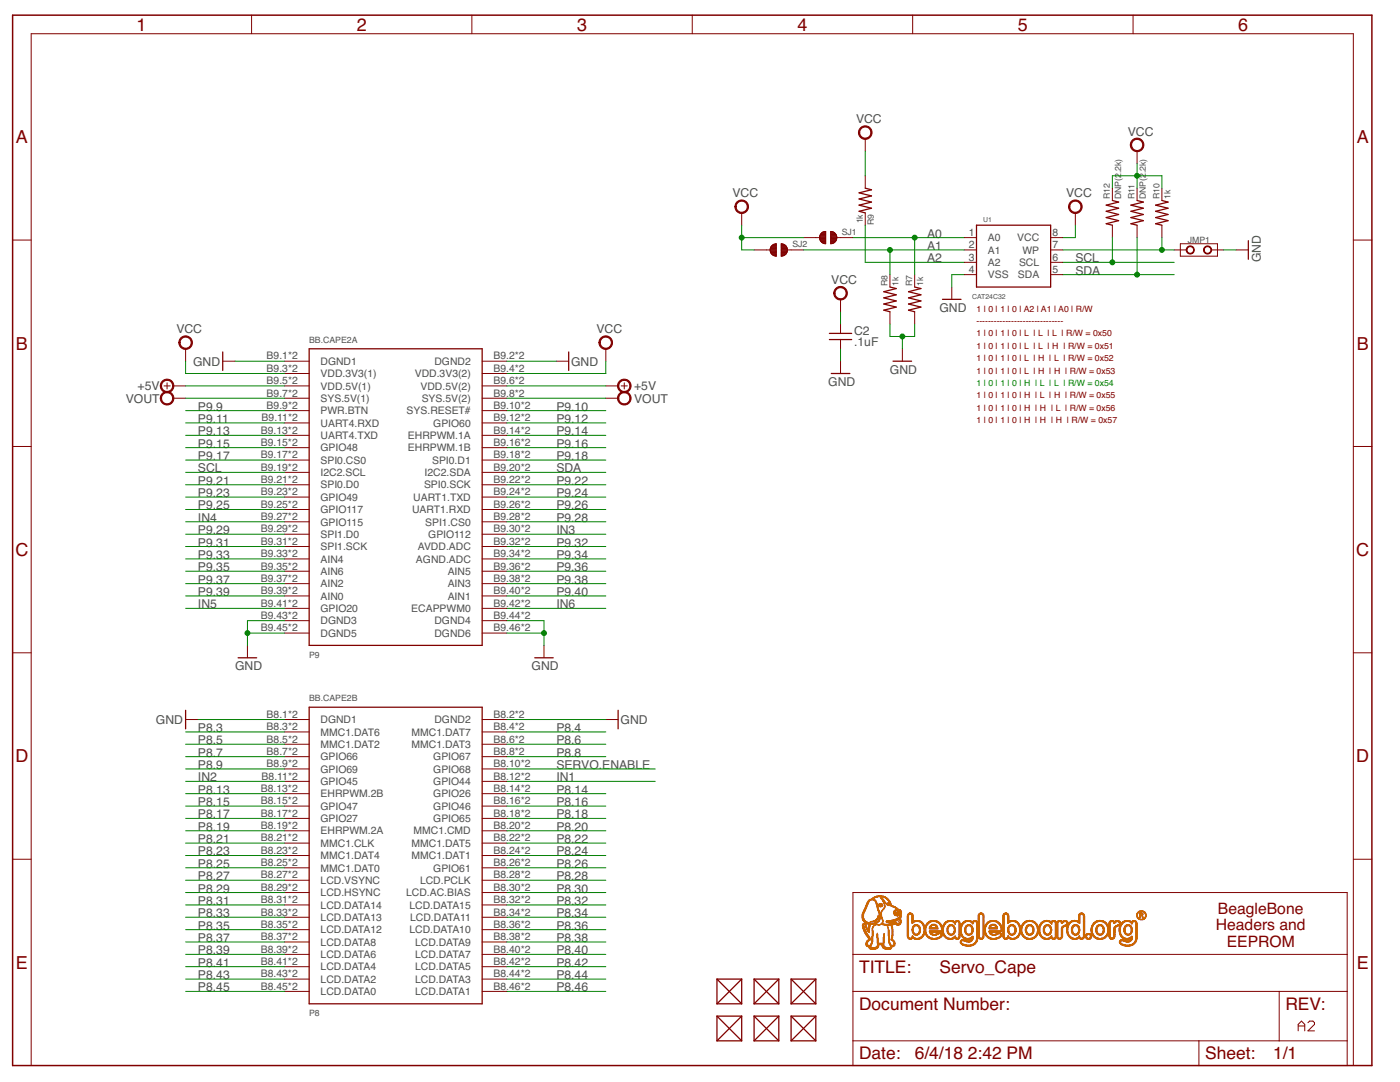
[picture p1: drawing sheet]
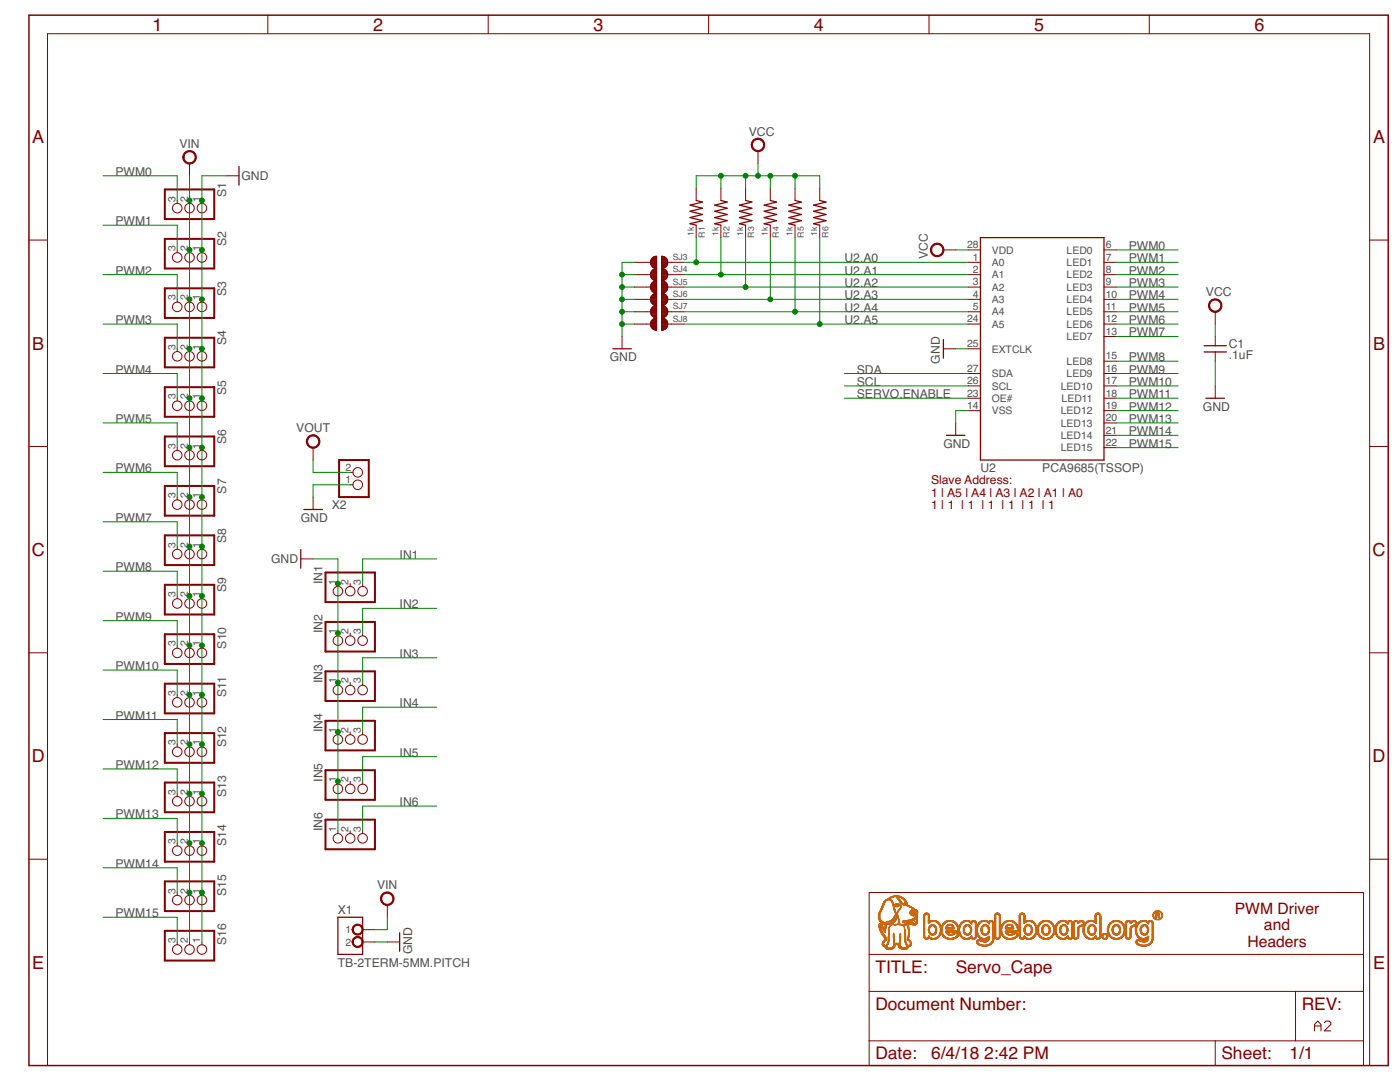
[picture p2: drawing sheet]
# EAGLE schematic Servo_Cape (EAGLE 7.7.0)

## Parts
BB.CAPE2  BEAGLEBONE.CAPE.TOP/BOTTOM-PADS  [BEAGLEBONE.CAPE.TOP/BOTTOM-PADS]
C1  .1uF  CAPACITOR-(INCH)-0402  [0402]
C2  .1uF  CAPACITOR-(INCH)-0402  [0402]
FUD1  FIDUCIAL  [FIDUCIAL_40MIL]
FUD2  FIDUCIAL  [FIDUCIAL_40MIL]
FUD3  FIDUCIAL  [FIDUCIAL_40MIL]
FUD4  FIDUCIAL  [FIDUCIAL_40MIL]
FUD5  FIDUCIAL  [FIDUCIAL_40MIL]
FUD6  FIDUCIAL  [FIDUCIAL_40MIL]
IN1  1X3-(INCH)-0.1-TH-(35-MIL.DIA)  [TH-1X3-(35-MIL.DIA)]
IN2  1X3-(INCH)-0.1-TH-(35-MIL.DIA)  [TH-1X3-(35-MIL.DIA)]
IN3  1X3-(INCH)-0.1-TH-(35-MIL.DIA)  [TH-1X3-(35-MIL.DIA)]
IN4  1X3-(INCH)-0.1-TH-(35-MIL.DIA)  [TH-1X3-(35-MIL.DIA)]
IN5  1X3-(INCH)-0.1-TH-(35-MIL.DIA)  [TH-1X3-(35-MIL.DIA)]
IN6  1X3-(INCH)-0.1-TH-(35-MIL.DIA)  [TH-1X3-(35-MIL.DIA)]
JMP1  JUMPER-(X2)  [JUMPER-(X2)]
R1  1k  RESISTOR-(INCH)-0402  [0402]
R2  1k  RESISTOR-(INCH)-0402  [0402]
R3  1k  RESISTOR-(INCH)-0402  [0402]
R4  1k  RESISTOR-(INCH)-0402  [0402]
R5  1k  RESISTOR-(INCH)-0402  [0402]
R6  1k  RESISTOR-(INCH)-0402  [0402]
R7  1k  RESISTOR-(INCH)-0402  [0402]
R8  1k  RESISTOR-(INCH)-0402  [0402]
R9  1k  RESISTOR-(INCH)-0402  [0402]
R10  1k  RESISTOR-(INCH)-0402  [0402]
R11  DNP(2.2k)  RESISTOR-(INCH)-0402  [0402]
R12  DNP(2.2k)  RESISTOR-(INCH)-0402  [0402]
S1  1X3-(INCH)-0.1-TH-(35-MIL.DIA)  [TH-1X3-(35-MIL.DIA)]
S2  1X3-(INCH)-0.1-TH-(35-MIL.DIA)  [TH-1X3-(35-MIL.DIA)]
S3  1X3-(INCH)-0.1-TH-(35-MIL.DIA)  [TH-1X3-(35-MIL.DIA)]
S4  1X3-(INCH)-0.1-TH-(35-MIL.DIA)  [TH-1X3-(35-MIL.DIA)]
S5  1X3-(INCH)-0.1-TH-(35-MIL.DIA)  [TH-1X3-(35-MIL.DIA)]
S6  1X3-(INCH)-0.1-TH-(35-MIL.DIA)  [TH-1X3-(35-MIL.DIA)]
S7  1X3-(INCH)-0.1-TH-(35-MIL.DIA)  [TH-1X3-(35-MIL.DIA)]
S8  1X3-(INCH)-0.1-TH-(35-MIL.DIA)  [TH-1X3-(35-MIL.DIA)]
S9  1X3-(INCH)-0.1-TH-(35-MIL.DIA)  [TH-1X3-(35-MIL.DIA)]
S10  1X3-(INCH)-0.1-TH-(35-MIL.DIA)  [TH-1X3-(35-MIL.DIA)]
S11  1X3-(INCH)-0.1-TH-(35-MIL.DIA)  [TH-1X3-(35-MIL.DIA)]
S12  1X3-(INCH)-0.1-TH-(35-MIL.DIA)  [TH-1X3-(35-MIL.DIA)]
S13  1X3-(INCH)-0.1-TH-(35-MIL.DIA)  [TH-1X3-(35-MIL.DIA)]
S14  1X3-(INCH)-0.1-TH-(35-MIL.DIA)  [TH-1X3-(35-MIL.DIA)]
S15  1X3-(INCH)-0.1-TH-(35-MIL.DIA)  [TH-1X3-(35-MIL.DIA)]
S16  1X3-(INCH)-0.1-TH-(35-MIL.DIA)  [TH-1X3-(35-MIL.DIA)]
SJ1  SOLDER.JOINT-(INCH)-0402  [SOLDER.JOINT(0402)]
SJ2  SOLDER.JOINT-(INCH)-0402  [SOLDER.JOINT(0402)]
SJ3  SOLDER.JOINT-(INCH)-0402  [SOLDER.JOINT(0402)]
SJ4  SOLDER.JOINT-(INCH)-0402  [SOLDER.JOINT(0402)]
SJ5  SOLDER.JOINT-(INCH)-0402  [SOLDER.JOINT(0402)]
SJ6  SOLDER.JOINT-(INCH)-0402  [SOLDER.JOINT(0402)]
SJ7  SOLDER.JOINT-(INCH)-0402  [SOLDER.JOINT(0402)]
SJ8  SOLDER.JOINT-(INCH)-0402  [SOLDER.JOINT(0402)]
U1  CAT24C32  [UDFN8,2X3(ON-SEMI)]
U2  PCA9685(TSSOP)  [TSSOP28(NXP)]
X1  TB-2TERM-5MM.PITCH  [TERMINAL.BLOCK-2TERM-5MM.PITCH]
X2  1X2-(INCH)-0.1-TH-(35-MIL.DIA)  [TH-1X2-(35-MIL.DIA)]

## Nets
+5V [power]: BB.CAPE2.B9.5(A:VDD.5V(1)) BB.CAPE2.B9.6(A:VDD.5V(2)) BB.CAPE2.T9.5(A:VDD.5V(1)) BB.CAPE2.T9.6(A:VDD.5V(2))
A0: R7.2 SJ1.2 U1.1(A0)
A1: R8.2 SJ2.2 U1.2(A1)
A2: R9.2 U1.3(A2)
GND: BB.CAPE2.B8.1(B:DGND1) BB.CAPE2.B8.2(B:DGND2) BB.CAPE2.B9.1(A:DGND1) BB.CAPE2.B9.2(A:DGND2) BB.CAPE2.B9.43(A:DGND3) BB.CAPE2.B9.44(A:DGND4) BB.CAPE2.B9.45(A:DGND5) BB.CAPE2.B9.46(A:DGND6) BB.CAPE2.T8.1(B:DGND1) BB.CAPE2.T8.2(B:DGND2) BB.CAPE2.T9.1(A:DGND1) BB.CAPE2.T9.2(A:DGND2) BB.CAPE2.T9.43(A:DGND3) BB.CAPE2.T9.44(A:DGND4) BB.CAPE2.T9.45(A:DGND5) BB.CAPE2.T9.46(A:DGND6) C1.2 C2.2 IN1.1 IN2.1 IN3.1 IN4.1 IN5.1 IN6.1 JMP1.2 R7.1 R8.1 S1.1 S2.1 S3.1 S4.1 S5.1 S6.1 S7.1 S8.1 S9.1 S10.1 S11.1 S12.1 S13.1 S14.1 S15.1 S16.1 SJ3.1 SJ4.1 SJ5.1 SJ6.1 SJ7.1 SJ8.1 U1.4(VSS) U2.14(VSS) U2.25(EXTCLK) X1.2 X2.1
IN1: BB.CAPE2.B8.12(B:GPIO44) BB.CAPE2.T8.12(B:GPIO44) IN1.3
IN2: BB.CAPE2.B8.11(B:GPIO45) BB.CAPE2.T8.11(B:GPIO45) IN2.3
IN3: BB.CAPE2.B9.30(A:GPIO112) BB.CAPE2.T9.30(A:GPIO112) IN3.3
IN4: BB.CAPE2.B9.27(A:GPIO115) BB.CAPE2.T9.27(A:GPIO115) IN4.3
IN5: BB.CAPE2.B9.41(A:GPIO20) BB.CAPE2.T9.41(A:GPIO20) IN5.3
IN6: BB.CAPE2.B9.42(A:ECAPPWM0) BB.CAPE2.T9.42(A:ECAPPWM0) IN6.3
P8.3: BB.CAPE2.B8.3(B:MMC1.DAT6) BB.CAPE2.T8.3(B:MMC1.DAT6)
P8.4: BB.CAPE2.B8.4(B:MMC1.DAT7) BB.CAPE2.T8.4(B:MMC1.DAT7)
P8.5: BB.CAPE2.B8.5(B:MMC1.DAT2) BB.CAPE2.T8.5(B:MMC1.DAT2)
P8.6: BB.CAPE2.B8.6(B:MMC1.DAT3) BB.CAPE2.T8.6(B:MMC1.DAT3)
P8.7: BB.CAPE2.B8.7(B:GPIO66) BB.CAPE2.T8.7(B:GPIO66)
P8.8: BB.CAPE2.B8.8(B:GPIO67) BB.CAPE2.T8.8(B:GPIO67)
P8.9: BB.CAPE2.B8.9(B:GPIO69) BB.CAPE2.T8.9(B:GPIO69)
P8.13: BB.CAPE2.B8.13(B:EHRPWM.2B) BB.CAPE2.T8.13(B:EHRPWM.2B)
P8.14: BB.CAPE2.B8.14(B:GPIO26) BB.CAPE2.T8.14(B:GPIO26)
P8.15: BB.CAPE2.B8.15(B:GPIO47) BB.CAPE2.T8.15(B:GPIO47)
P8.16: BB.CAPE2.B8.16(B:GPIO46) BB.CAPE2.T8.16(B:GPIO46)
P8.17: BB.CAPE2.B8.17(B:GPIO27) BB.CAPE2.T8.17(B:GPIO27)
P8.18: BB.CAPE2.B8.18(B:GPIO65) BB.CAPE2.T8.18(B:GPIO65)
P8.19: BB.CAPE2.B8.19(B:EHRPWM.2A) BB.CAPE2.T8.19(B:EHRPWM.2A)
P8.20: BB.CAPE2.B8.20(B:MMC1.CMD) BB.CAPE2.T8.20(B:MMC1.CMD)
P8.21: BB.CAPE2.B8.21(B:MMC1.CLK) BB.CAPE2.T8.21(B:MMC1.CLK)
P8.22: BB.CAPE2.B8.22(B:MMC1.DAT5) BB.CAPE2.T8.22(B:MMC1.DAT5)
P8.23: BB.CAPE2.B8.23(B:MMC1.DAT4) BB.CAPE2.T8.23(B:MMC1.DAT4)
P8.24: BB.CAPE2.B8.24(B:MMC1.DAT1) BB.CAPE2.T8.24(B:MMC1.DAT1)
P8.25: BB.CAPE2.B8.25(B:MMC1.DAT0) BB.CAPE2.T8.25(B:MMC1.DAT0)
P8.26: BB.CAPE2.B8.26(B:GPIO61) BB.CAPE2.T8.26(B:GPIO61)
P8.27: BB.CAPE2.B8.27(B:LCD.VSYNC) BB.CAPE2.T8.27(B:LCD.VSYNC)
P8.28: BB.CAPE2.B8.28(B:LCD.PCLK) BB.CAPE2.T8.28(B:LCD.PCLK)
P8.29: BB.CAPE2.B8.29(B:LCD.HSYNC) BB.CAPE2.T8.29(B:LCD.HSYNC)
P8.30: BB.CAPE2.B8.30(B:LCD.AC.BIAS) BB.CAPE2.T8.30(B:LCD.AC.BIAS)
P8.31: BB.CAPE2.B8.31(B:LCD.DATA14) BB.CAPE2.T8.31(B:LCD.DATA14)
P8.32: BB.CAPE2.B8.32(B:LCD.DATA15) BB.CAPE2.T8.32(B:LCD.DATA15)
P8.33: BB.CAPE2.B8.33(B:LCD.DATA13) BB.CAPE2.T8.33(B:LCD.DATA13)
P8.34: BB.CAPE2.B8.34(B:LCD.DATA11) BB.CAPE2.T8.34(B:LCD.DATA11)
P8.35: BB.CAPE2.B8.35(B:LCD.DATA12) BB.CAPE2.T8.35(B:LCD.DATA12)
P8.36: BB.CAPE2.B8.36(B:LCD.DATA10) BB.CAPE2.T8.36(B:LCD.DATA10)
P8.37: BB.CAPE2.B8.37(B:LCD.DATA8) BB.CAPE2.T8.37(B:LCD.DATA8)
P8.38: BB.CAPE2.B8.38(B:LCD.DATA9) BB.CAPE2.T8.38(B:LCD.DATA9)
P8.39: BB.CAPE2.B8.39(B:LCD.DATA6) BB.CAPE2.T8.39(B:LCD.DATA6)
P8.40: BB.CAPE2.B8.40(B:LCD.DATA7) BB.CAPE2.T8.40(B:LCD.DATA7)
P8.41: BB.CAPE2.B8.41(B:LCD.DATA4) BB.CAPE2.T8.41(B:LCD.DATA4)
P8.42: BB.CAPE2.B8.42(B:LCD.DATA5) BB.CAPE2.T8.42(B:LCD.DATA5)
P8.43: BB.CAPE2.B8.43(B:LCD.DATA2) BB.CAPE2.T8.43(B:LCD.DATA2)
P8.44: BB.CAPE2.B8.44(B:LCD.DATA3) BB.CAPE2.T8.44(B:LCD.DATA3)
P8.45: BB.CAPE2.B8.45(B:LCD.DATA0) BB.CAPE2.T8.45(B:LCD.DATA0)
P8.46: BB.CAPE2.B8.46(B:LCD.DATA1) BB.CAPE2.T8.46(B:LCD.DATA1)
P9.9: BB.CAPE2.B9.9(A:PWR.BTN) BB.CAPE2.T9.9(A:PWR.BTN)
P9.10: BB.CAPE2.B9.10(A:SYS.RESET#) BB.CAPE2.T9.10(A:SYS.RESET#)
P9.11: BB.CAPE2.B9.11(A:UART4.RXD) BB.CAPE2.T9.11(A:UART4.RXD)
P9.12: BB.CAPE2.B9.12(A:GPIO60) BB.CAPE2.T9.12(A:GPIO60)
P9.13: BB.CAPE2.B9.13(A:UART4.TXD) BB.CAPE2.T9.13(A:UART4.TXD)
P9.14: BB.CAPE2.B9.14(A:EHRPWM.1A) BB.CAPE2.T9.14(A:EHRPWM.1A)
P9.15: BB.CAPE2.B9.15(A:GPIO48) BB.CAPE2.T9.15(A:GPIO48)
P9.16: BB.CAPE2.B9.16(A:EHRPWM.1B) BB.CAPE2.T9.16(A:EHRPWM.1B)
P9.17: BB.CAPE2.B9.17(A:SPI0.CS0) BB.CAPE2.T9.17(A:SPI0.CS0)
P9.18: BB.CAPE2.B9.18(A:SPI0.D1) BB.CAPE2.T9.18(A:SPI0.D1)
P9.21: BB.CAPE2.B9.21(A:SPI0.D0) BB.CAPE2.T9.21(A:SPI0.D0)
P9.22: BB.CAPE2.B9.22(A:SPI0.SCK) BB.CAPE2.T9.22(A:SPI0.SCK)
P9.23: BB.CAPE2.B9.23(A:GPIO49) BB.CAPE2.T9.23(A:GPIO49)
P9.24: BB.CAPE2.B9.24(A:UART1.TXD) BB.CAPE2.T9.24(A:UART1.TXD)
P9.25: BB.CAPE2.B9.25(A:GPIO117) BB.CAPE2.T9.25(A:GPIO117)
P9.26: BB.CAPE2.B9.26(A:UART1.RXD) BB.CAPE2.T9.26(A:UART1.RXD)
P9.28: BB.CAPE2.B9.28(A:SPI1.CS0) BB.CAPE2.T9.28(A:SPI1.CS0)
P9.29: BB.CAPE2.B9.29(A:SPI1.D0) BB.CAPE2.T9.29(A:SPI1.D0)
P9.31: BB.CAPE2.B9.31(A:SPI1.SCK) BB.CAPE2.T9.31(A:SPI1.SCK)
P9.32: BB.CAPE2.B9.32(A:AVDD.ADC) BB.CAPE2.T9.32(A:AVDD.ADC)
P9.33: BB.CAPE2.B9.33(A:AIN4) BB.CAPE2.T9.33(A:AIN4)
P9.34: BB.CAPE2.B9.34(A:AGND.ADC) BB.CAPE2.T9.34(A:AGND.ADC)
P9.35: BB.CAPE2.B9.35(A:AIN6) BB.CAPE2.T9.35(A:AIN6)
P9.36: BB.CAPE2.B9.36(A:AIN5) BB.CAPE2.T9.36(A:AIN5)
P9.37: BB.CAPE2.B9.37(A:AIN2) BB.CAPE2.T9.37(A:AIN2)
P9.38: BB.CAPE2.B9.38(A:AIN3) BB.CAPE2.T9.38(A:AIN3)
P9.39: BB.CAPE2.B9.39(A:AIN0) BB.CAPE2.T9.39(A:AIN0)
P9.40: BB.CAPE2.B9.40(A:AIN1) BB.CAPE2.T9.40(A:AIN1)
PWM0: S1.3 U2.6(LED0)
PWM1: S2.3 U2.7(LED1)
PWM2: S3.3 U2.8(LED2)
PWM3: S4.3 U2.9(LED3)
PWM4: S5.3 U2.10(LED4)
PWM5: S6.3 U2.11(LED5)
PWM6: S7.3 U2.12(LED6)
PWM7: S8.3 U2.13(LED7)
PWM8: S9.3 U2.15(LED8)
PWM9: S10.3 U2.16(LED9)
PWM10: S11.3 U2.17(LED10)
PWM11: S12.3 U2.18(LED11)
PWM12: S13.3 U2.19(LED12)
PWM13: S14.3 U2.20(LED13)
PWM14: S15.3 U2.21(LED14)
PWM15: S16.3 U2.22(LED15)
SCL: BB.CAPE2.B9.19(A:I2C2.SCL) BB.CAPE2.T9.19(A:I2C2.SCL) R12.1 U1.6(SCL) U2.26(SCL)
SDA: BB.CAPE2.B9.20(A:I2C2.SDA) BB.CAPE2.T9.20(A:I2C2.SDA) R11.1 U1.5(SDA) U2.27(SDA)
SERVO.ENABLE: BB.CAPE2.B8.10(B:GPIO68) BB.CAPE2.T8.10(B:GPIO68) U2.23(OE#)
U2.A0: R1.2 SJ3.2 U2.1(A0)
U2.A1: R2.2 SJ4.2 U2.2(A1)
U2.A2: R3.2 SJ5.2 U2.3(A2)
U2.A3: R4.2 SJ6.2 U2.4(A3)
U2.A4: R5.2 SJ7.2 U2.5(A4)
U2.A5: R6.2 SJ8.2 U2.24(A5)
VCC: BB.CAPE2.B9.3(A:VDD.3V3(1)) BB.CAPE2.B9.4(A:VDD.3V3(2)) BB.CAPE2.T9.3(A:VDD.3V3(1)) BB.CAPE2.T9.4(A:VDD.3V3(2)) C1.1 C2.1 R1.1 R2.1 R3.1 R4.1 R5.1 R6.1 R9.1 R10.2 R11.2 R12.2 SJ1.1 SJ2.1 U1.8(VCC) U2.28(VDD)
VIN: S1.2 S2.2 S3.2 S4.2 S5.2 S6.2 S7.2 S8.2 S9.2 S10.2 S11.2 S12.2 S13.2 S14.2 S15.2 S16.2 X1.1
VOUT: BB.CAPE2.B9.7(A:SYS.5V(1)) BB.CAPE2.B9.8(A:SYS.5V(2)) BB.CAPE2.T9.7(A:SYS.5V(1)) BB.CAPE2.T9.8(A:SYS.5V(2)) X2.2
WP: JMP1.1 R10.1 U1.7(WP)
Unconnected: FUD1.P$1 FUD2.P$1 FUD3.P$1 FUD4.P$1 FUD5.P$1 FUD6.P$1 IN1.2 IN2.2 IN3.2 IN4.2 IN5.2 IN6.2

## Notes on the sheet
- 1 | 0 | 1 | 0 | A2 | A1 | A0 | R/W
- ------------------------------
- 1 | 0 | 1 | 0 | L  | L  | L  | R/W = 0x50
- 1 | 0 | 1 | 0 | L  | L  | H  | R/W = 0x51
- 1 | 0 | 1 | 0 | L  | H  | L  | R/W = 0x52
- 1 | 0 | 1 | 0 | L  | H  | H  | R/W = 0x53
- 1 | 0 | 1 | 0 | H  | L  | L  | R/W = 0x54
- 1 | 0 | 1 | 0 | H  | L  | H  | R/W = 0x55
- 1 | 0 | 1 | 0 | H  | H  | L  | R/W = 0x56
- 1 | 0 | 1 | 0 | H  | H  | H  | R/W = 0x57
- Slave Address:
  1 | A5 | A4 | A3 | A2 | A1 | A0
  1 | 1  | 1  | 1  | 1  | 1  | 1
- BeagleBone
  Headers and
  EEPROM
- PWM Driver
  and
  Headers
- A2 | A2
